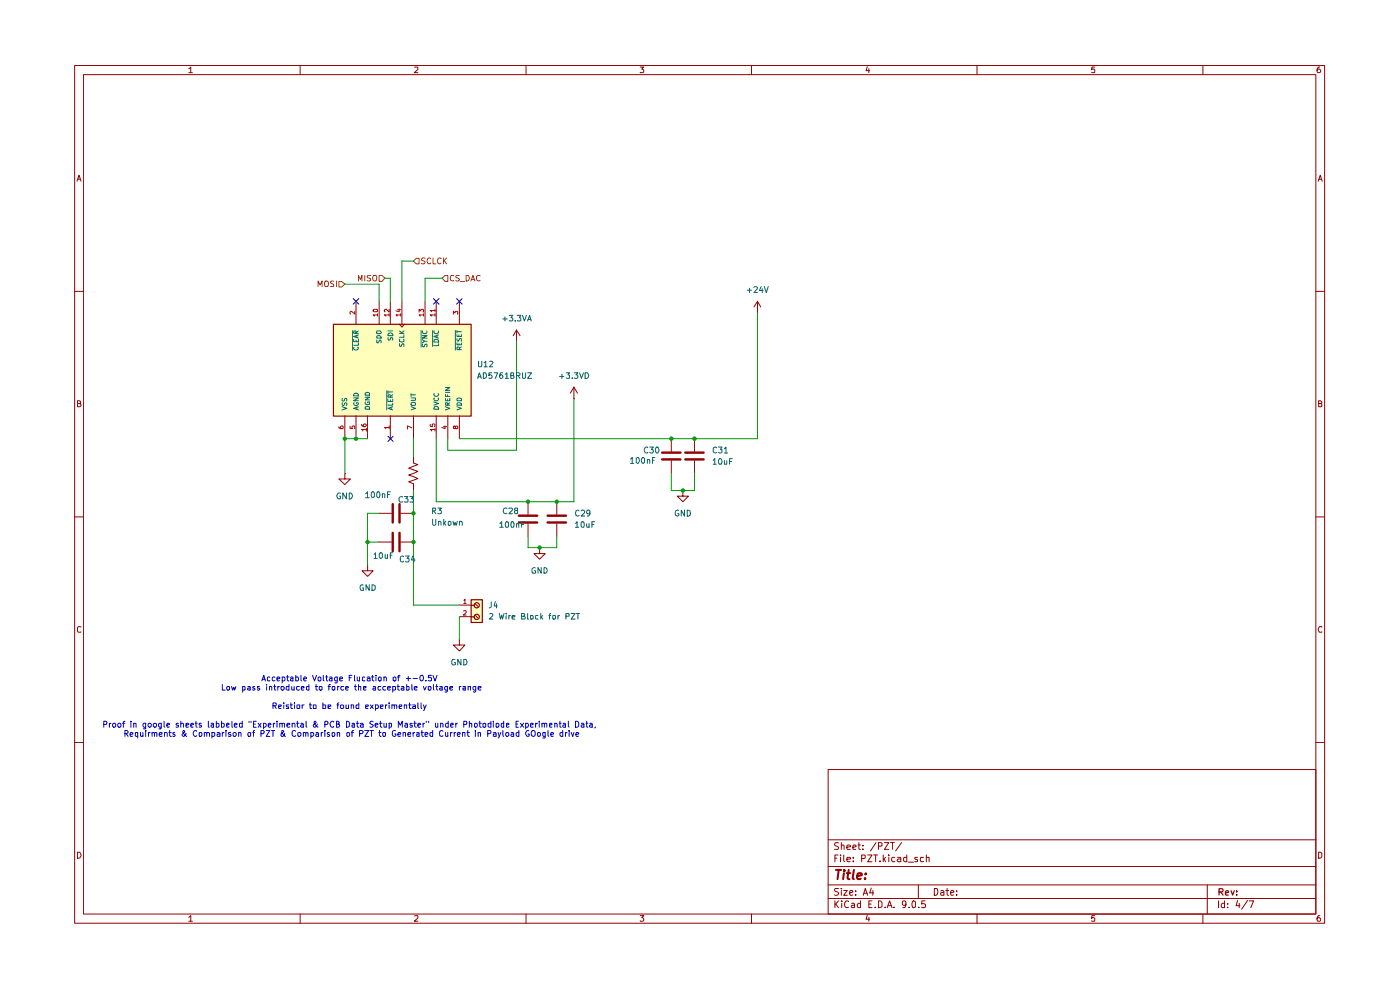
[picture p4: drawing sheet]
(kicad_sch
 (version 20250114)
 (generator "eeschema")
 (generator_version "9.0")
 (paper "A4")
 (lib_symbols
  (symbol "691137710002:691137710002"
   (pin_names
    (offset 1.016)) (exclude_from_sim no) (in_bom yes) (on_board yes)
   (property "Reference" "J" (at -4.88 -0.922 0) (effects (font (size 1.27 1.27)) (justify right bottom)))
   (property "Value" "691137710002" (at -4.83 -2.58 0) (effects (font (size 1.27 1.27)) (justify right bottom)))
   (property "Footprint" "691137710002:691137710002" (at 0 0 0) (effects (font (size 1.27 1.27)) (justify bottom) (hide yes)))
   (property "Datasheet" "" (at 0 0 0) (effects (font (size 1.27 1.27)) (hide yes)))
   (property "Description" "" (at 0 0 0) (effects (font (size 1.27 1.27)) (hide yes)))
   (property "DigiKey_Part_Number" "732-10955-ND" (at 0 0 0) (effects (font (size 1.27 1.27)) (justify bottom) (hide yes)))
   (property "SnapEDA_Link" "https://www.snapeda.com/parts/691137710002/W%25C3%25BCrth+Elektronik+Midcom/view-part/?ref=snap" (at 0 0 0) (effects (font (size 1.27 1.27)) (justify bottom) (hide yes)))
   (property "Description_1" "2 Position Wire to Board Terminal Block Horizontal with Board 0.197 (5.00mm) Through Hole" (at 0 0 0) (effects (font (size 1.27 1.27)) (justify bottom) (hide yes)))
   (property "MF" "Würth Elektronik" (at 0 0 0) (effects (font (size 1.27 1.27)) (justify bottom) (hide yes)))
   (property "Package" "None" (at 0 0 0) (effects (font (size 1.27 1.27)) (justify bottom) (hide yes)))
   (property "Check_prices" "https://www.snapeda.com/parts/691137710002/W%25C3%25BCrth+Elektronik+Midcom/view-part/?ref=eda" (at 0 0 0) (effects (font (size 1.27 1.27)) (justify bottom) (hide yes)))
   (property "MP" "691137710002" (at 0 0 0) (effects (font (size 1.27 1.27)) (justify bottom) (hide yes)))
   (symbol "691137710002_0_0"
    (rectangle (start -3.81 -2.54) (end 1.27 0) (stroke (width 0.254) (type default)) (fill (type background)))
    (circle (center -2.54 -1.27) (radius 0.508) (stroke (width 0.254) (type default)) (fill (type none)))
    (polyline (pts (xy -2.54 -1.778) (xy -2.54 -2.54)) (stroke (width 0.254) (type default)) (fill (type none)))
    (polyline (pts (xy -2.286 -1.016) (xy -2.794 -1.524)) (stroke (width 0.1524) (type default)) (fill (type none)))
    (circle (center 0 -1.27) (radius 0.508) (stroke (width 0.254) (type default)) (fill (type none)))
    (polyline (pts (xy 0 -1.778) (xy 0 -2.54)) (stroke (width 0.254) (type default)) (fill (type none)))
    (polyline (pts (xy 0.254 -1.016) (xy -0.254 -1.524)) (stroke (width 0.1524) (type default)) (fill (type none)))
    (pin passive line (at -2.54 -5.08 90) (length 2.54) (name "~" (effects (font (size 1.016 1.016)))) (number "1" (effects (font (size 1.016 1.016)))))
    (pin passive line (at 0 -5.08 90) (length 2.54) (name "~" (effects (font (size 1.016 1.016)))) (number "2" (effects (font (size 1.016 1.016))))))
   (embedded_fonts no))
  (symbol "AD5761BRUZ:AD5761BRUZ"
   (pin_names
    (offset 1.016)) (exclude_from_sim no) (in_bom yes) (on_board yes)
   (property "Reference" "U" (at -10.1711 15.8923 0) (effects (font (size 1.27 1.27)) (justify left bottom)))
   (property "Value" "AD5761BRUZ" (at -10.1835 -17.8212 0) (effects (font (size 1.27 1.27)) (justify left bottom)))
   (property "Footprint" "AD5761BRUZ:SOP65P640X120-16N" (at 0 0 0) (effects (font (size 1.27 1.27)) (justify bottom) (hide yes)))
   (property "Datasheet" "" (at 0 0 0) (effects (font (size 1.27 1.27)) (hide yes)))
   (property "Description" "" (at 0 0 0) (effects (font (size 1.27 1.27)) (hide yes)))
   (property "MF" "Analog Devices" (at 0 0 0) (effects (font (size 1.27 1.27)) (justify bottom) (hide yes)))
   (property "Description_1" "Multiple Range, 16-Bit, Bipolar, Voltage Output DACs" (at 0 0 0) (effects (font (size 1.27 1.27)) (justify bottom) (hide yes)))
   (property "Package" "TSSOP-16 Analog Devices" (at 0 0 0) (effects (font (size 1.27 1.27)) (justify bottom) (hide yes)))
   (property "Price" "None" (at 0 0 0) (effects (font (size 1.27 1.27)) (justify bottom) (hide yes)))
   (property "Check_prices" "https://www.snapeda.com/parts/AD5761BRUZ/Analog+Devices/view-part/?ref=eda" (at 0 0 0) (effects (font (size 1.27 1.27)) (justify bottom) (hide yes)))
   (property "SnapEDA_Link" "https://www.snapeda.com/parts/AD5761BRUZ/Analog+Devices/view-part/?ref=snap" (at 0 0 0) (effects (font (size 1.27 1.27)) (justify bottom) (hide yes)))
   (property "MP" "AD5761BRUZ" (at 0 0 0) (effects (font (size 1.27 1.27)) (justify bottom) (hide yes)))
   (property "Availability" "In Stock" (at 0 0 0) (effects (font (size 1.27 1.27)) (justify bottom) (hide yes)))
   (property "MANUFACTURER" "Analog Devices" (at 0 0 0) (effects (font (size 1.27 1.27)) (justify bottom) (hide yes)))
   (symbol "AD5761BRUZ_0_0"
    (rectangle (start -10.16 -15.24) (end 10.16 15.24) (stroke (width 0.254) (type default)) (fill (type background)))
    (pin input line (at -15.24 12.7 0) (length 5.08) (name "~{RESET}" (effects (font (size 1.016 1.016)))) (number "3" (effects (font (size 1.016 1.016)))))
    (pin bidirectional line (at -15.24 7.62 0) (length 5.08) (name "~{LDAC}" (effects (font (size 1.016 1.016)))) (number "11" (effects (font (size 1.016 1.016)))))
    (pin input line (at -15.24 5.08 0) (length 5.08) (name "~{SYNC}" (effects (font (size 1.016 1.016)))) (number "13" (effects (font (size 1.016 1.016)))))
    (pin input clock (at -15.24 0 0) (length 5.08) (name "SCLK" (effects (font (size 1.016 1.016)))) (number "14" (effects (font (size 1.016 1.016)))))
    (pin input line (at -15.24 -2.54 0) (length 5.08) (name "SDI" (effects (font (size 1.016 1.016)))) (number "12" (effects (font (size 1.016 1.016)))))
    (pin output line (at -15.24 -5.08 0) (length 5.08) (name "SDO" (effects (font (size 1.016 1.016)))) (number "10" (effects (font (size 1.016 1.016)))))
    (pin input line (at -15.24 -10.16 0) (length 5.08) (name "~{CLEAR}" (effects (font (size 1.016 1.016)))) (number "2" (effects (font (size 1.016 1.016)))))
    (pin power_in line (at 15.24 12.7 180) (length 5.08) (name "VDD" (effects (font (size 1.016 1.016)))) (number "8" (effects (font (size 1.016 1.016)))))
    (pin power_in line (at 15.24 10.16 180) (length 5.08) (name "VREFIN" (effects (font (size 1.016 1.016)))) (number "4" (effects (font (size 1.016 1.016)))))
    (pin power_in line (at 15.24 7.62 180) (length 5.08) (name "DVCC" (effects (font (size 1.016 1.016)))) (number "15" (effects (font (size 1.016 1.016)))))
    (pin output line (at 15.24 2.54 180) (length 5.08) (name "VOUT" (effects (font (size 1.016 1.016)))) (number "7" (effects (font (size 1.016 1.016)))))
    (pin output line (at 15.24 -2.54 180) (length 5.08) (name "~{ALERT}" (effects (font (size 1.016 1.016)))) (number "1" (effects (font (size 1.016 1.016)))))
    (pin power_in line (at 15.24 -7.62 180) (length 5.08) (name "DGND" (effects (font (size 1.016 1.016)))) (number "16" (effects (font (size 1.016 1.016)))))
    (pin power_in line (at 15.24 -10.16 180) (length 5.08) (name "AGND" (effects (font (size 1.016 1.016)))) (number "5" (effects (font (size 1.016 1.016)))))
    (pin power_in line (at 15.24 -12.7 180) (length 5.08) (name "VSS" (effects (font (size 1.016 1.016)))) (number "6" (effects (font (size 1.016 1.016))))))
   (embedded_fonts no))
  (symbol "Device:R_US"
   (pin_numbers (hide yes))
   (pin_names
    (offset 0)) (exclude_from_sim no) (in_bom yes) (on_board yes)
   (property "Reference" "R" (at 2.54 0 90) (effects (font (size 1.27 1.27))))
   (property "Value" "R_US" (at -2.54 0 90) (effects (font (size 1.27 1.27))))
   (property "Footprint" "" (at 1.016 -0.254 90) (effects (font (size 1.27 1.27)) (hide yes)))
   (property "Datasheet" "~" (at 0 0 0) (effects (font (size 1.27 1.27)) (hide yes)))
   (property "Description" "Resistor, US symbol" (at 0 0 0) (effects (font (size 1.27 1.27)) (hide yes)))
   (symbol "R_US_0_1"
    (polyline (pts (xy 0 2.286) (xy 0 2.54)) (stroke (width 0) (type default)) (fill (type none)))
    (polyline (pts (xy 0 2.286) (xy 1.016 1.905) (xy 0 1.524) (xy -1.016 1.143) (xy 0 0.762)) (stroke (width 0) (type default)) (fill (type none)))
    (polyline (pts (xy 0 0.762) (xy 1.016 0.381) (xy 0 0) (xy -1.016 -0.381) (xy 0 -0.762)) (stroke (width 0) (type default)) (fill (type none)))
    (polyline (pts (xy 0 -0.762) (xy 1.016 -1.143) (xy 0 -1.524) (xy -1.016 -1.905) (xy 0 -2.286)) (stroke (width 0) (type default)) (fill (type none)))
    (polyline (pts (xy 0 -2.286) (xy 0 -2.54)) (stroke (width 0) (type default)) (fill (type none))))
   (symbol "R_US_1_1"
    (pin passive line (at 0 3.81 270) (length 1.27) (name "~" (effects (font (size 1.27 1.27)))) (number "1" (effects (font (size 1.27 1.27)))))
    (pin passive line (at 0 -3.81 90) (length 1.27) (name "~" (effects (font (size 1.27 1.27)))) (number "2" (effects (font (size 1.27 1.27))))))
   (embedded_fonts no))
  (symbol "PCM_Capacitor_US_AKL:C_0201"
   (pin_numbers (hide yes))
   (pin_names
    (offset 0.254)) (exclude_from_sim no) (in_bom yes) (on_board yes)
   (property "Reference" "C" (at 0.635 2.54 0) (effects (font (size 1.27 1.27)) (justify left)))
   (property "Value" "C_0201" (at 0.635 -2.54 0) (effects (font (size 1.27 1.27)) (justify left)))
   (property "Footprint" "PCM_Capacitor_SMD_AKL:C_0201_0603Metric" (at 0.9652 -3.81 0) (effects (font (size 1.27 1.27)) (hide yes)))
   (property "Datasheet" "~" (at 0 0 0) (effects (font (size 1.27 1.27)) (hide yes)))
   (property "Description" "SMD 0201 MLCC capacitor, Alternate KiCad Library" (at 0 0 0) (effects (font (size 1.27 1.27)) (hide yes)))
   (symbol "C_0201_0_1"
    (polyline (pts (xy -2.032 0.762) (xy 2.032 0.762)) (stroke (width 0.508) (type default)) (fill (type none)))
    (polyline (pts (xy -2.032 -0.762) (xy 2.032 -0.762)) (stroke (width 0.508) (type default)) (fill (type none))))
   (symbol "C_0201_0_2"
    (polyline (pts (xy -2.54 -2.54) (xy -0.381 -0.381)) (stroke (width 0) (type default)) (fill (type none)))
    (polyline (pts (xy -0.508 -0.508) (xy -1.651 0.635)) (stroke (width 0.508) (type default)) (fill (type none)))
    (polyline (pts (xy -0.508 -0.508) (xy 0.635 -1.651)) (stroke (width 0.508) (type default)) (fill (type none)))
    (polyline (pts (xy 0.381 0.381) (xy 2.54 2.54)) (stroke (width 0) (type default)) (fill (type none)))
    (polyline (pts (xy 0.508 0.508) (xy -0.635 1.651)) (stroke (width 0.508) (type default)) (fill (type none)))
    (polyline (pts (xy 0.508 0.508) (xy 1.651 -0.635)) (stroke (width 0.508) (type default)) (fill (type none))))
   (symbol "C_0201_1_1"
    (pin passive line (at 0 3.81 270) (length 2.794) (name "~" (effects (font (size 1.27 1.27)))) (number "1" (effects (font (size 1.27 1.27)))))
    (pin passive line (at 0 -3.81 90) (length 2.794) (name "~" (effects (font (size 1.27 1.27)))) (number "2" (effects (font (size 1.27 1.27))))))
   (symbol "C_0201_1_2"
    (pin passive line (at -2.54 -2.54 90) (length 0) (name "~" (effects (font (size 1.27 1.27)))) (number "2" (effects (font (size 1.27 1.27)))))
    (pin passive line (at 2.54 2.54 270) (length 0) (name "~" (effects (font (size 1.27 1.27)))) (number "1" (effects (font (size 1.27 1.27))))))
   (embedded_fonts no))
  (symbol "power:+24V"
   (power)
   (pin_numbers (hide yes))
   (pin_names
    (offset 0) (hide yes)) (exclude_from_sim no) (in_bom yes) (on_board yes)
   (property "Reference" "#PWR" (at 0 -3.81 0) (effects (font (size 1.27 1.27)) (hide yes)))
   (property "Value" "+24V" (at 0 3.556 0) (effects (font (size 1.27 1.27))))
   (property "Footprint" "" (at 0 0 0) (effects (font (size 1.27 1.27)) (hide yes)))
   (property "Datasheet" "" (at 0 0 0) (effects (font (size 1.27 1.27)) (hide yes)))
   (property "Description" "Power symbol creates a global label with name \"+24V\"" (at 0 0 0) (effects (font (size 1.27 1.27)) (hide yes)))
   (symbol "+24V_0_1"
    (polyline (pts (xy -0.762 1.27) (xy 0 2.54)) (stroke (width 0) (type default)) (fill (type none)))
    (polyline (pts (xy 0 2.54) (xy 0.762 1.27)) (stroke (width 0) (type default)) (fill (type none)))
    (polyline (pts (xy 0 0) (xy 0 2.54)) (stroke (width 0) (type default)) (fill (type none))))
   (symbol "+24V_1_1"
    (pin power_in line (at 0 0 90) (length 0) (name "~" (effects (font (size 1.27 1.27)))) (number "1" (effects (font (size 1.27 1.27))))))
   (embedded_fonts no))
  (symbol "power:+3.3VA"
   (power)
   (pin_numbers (hide yes))
   (pin_names
    (offset 0) (hide yes)) (exclude_from_sim no) (in_bom yes) (on_board yes)
   (property "Reference" "#PWR" (at 0 -3.81 0) (effects (font (size 1.27 1.27)) (hide yes)))
   (property "Value" "+3.3VA" (at 0 3.556 0) (effects (font (size 1.27 1.27))))
   (property "Footprint" "" (at 0 0 0) (effects (font (size 1.27 1.27)) (hide yes)))
   (property "Datasheet" "" (at 0 0 0) (effects (font (size 1.27 1.27)) (hide yes)))
   (property "Description" "Power symbol creates a global label with name \"+3.3VA\"" (at 0 0 0) (effects (font (size 1.27 1.27)) (hide yes)))
   (symbol "+3.3VA_0_1"
    (polyline (pts (xy -0.762 1.27) (xy 0 2.54)) (stroke (width 0) (type default)) (fill (type none)))
    (polyline (pts (xy 0 2.54) (xy 0.762 1.27)) (stroke (width 0) (type default)) (fill (type none)))
    (polyline (pts (xy 0 0) (xy 0 2.54)) (stroke (width 0) (type default)) (fill (type none))))
   (symbol "+3.3VA_1_1"
    (pin power_in line (at 0 0 90) (length 0) (name "~" (effects (font (size 1.27 1.27)))) (number "1" (effects (font (size 1.27 1.27))))))
   (embedded_fonts no))
  (symbol "power:GND"
   (power)
   (pin_numbers (hide yes))
   (pin_names
    (offset 0) (hide yes)) (exclude_from_sim no) (in_bom yes) (on_board yes)
   (property "Reference" "#PWR" (at 0 -6.35 0) (effects (font (size 1.27 1.27)) (hide yes)))
   (property "Value" "GND" (at 0 -3.81 0) (effects (font (size 1.27 1.27))))
   (property "Footprint" "" (at 0 0 0) (effects (font (size 1.27 1.27)) (hide yes)))
   (property "Datasheet" "" (at 0 0 0) (effects (font (size 1.27 1.27)) (hide yes)))
   (property "Description" "Power symbol creates a global label with name \"GND\" , ground" (at 0 0 0) (effects (font (size 1.27 1.27)) (hide yes)))
   (symbol "GND_0_1"
    (polyline (pts (xy 0 0) (xy 0 -1.27) (xy 1.27 -1.27) (xy 0 -2.54) (xy -1.27 -1.27) (xy 0 -1.27)) (stroke (width 0) (type default)) (fill (type none))))
   (symbol "GND_1_1"
    (pin power_in line (at 0 0 270) (length 0) (name "~" (effects (font (size 1.27 1.27)))) (number "1" (effects (font (size 1.27 1.27))))))
   (embedded_fonts no)))
 (text "Acceptable Voltage Flucation of +-0.5V \nLow pass introduced to force the acceptable voltage range\n\nReistior to be found experimentally \n\nProof in google sheets labbeled \"Experimental & PCB Data Setup Master\" under Photodiode Experimental Data, \nRequirments & Comparison of PZT & Comparison of PZT to Generated Current in Payload GOogle drive"
  (exclude_from_sim no)
  (at 71.374 152.146 0)
  (effects (font (size 1.27 1.27))))
 (junction
  (at 144.78 104.14)
  (diameter 0)
  (color 0 0 0 0))
 (junction
  (at 74.93 115.57)
  (diameter 0)
  (color 0 0 0 0))
 (junction
  (at 147.32 92.71)
  (diameter 0)
  (color 0 0 0 0))
 (junction
  (at 116.84 106.68)
  (diameter 0)
  (color 0 0 0 0))
 (junction
  (at 69.85 92.71)
  (diameter 0)
  (color 0 0 0 0))
 (junction
  (at 85.09 115.57)
  (diameter 0)
  (color 0 0 0 0))
 (junction
  (at 85.09 109.22)
  (diameter 0)
  (color 0 0 0 0))
 (junction
  (at 72.39 92.71)
  (diameter 0)
  (color 0 0 0 0))
 (junction
  (at 110.49 106.68)
  (diameter 0)
  (color 0 0 0 0))
 (junction
  (at 113.03 116.84)
  (diameter 0)
  (color 0 0 0 0))
 (junction
  (at 142.24 92.71)
  (diameter 0)
  (color 0 0 0 0))
 (no_connect
  (at 95.25 62.23))
 (no_connect
  (at 90.17 62.23))
 (no_connect
  (at 72.39 62.23))
 (no_connect
  (at 80.01 92.71))
 (wire
  (pts (xy 77.47 58.42) (xy 77.47 62.23))
  (stroke (width 0) (type default)))
 (wire
  (pts (xy 116.84 114.3) (xy 116.84 116.84))
  (stroke (width 0) (type default)))
 (wire
  (pts (xy 85.09 129.54) (xy 95.25 129.54))
  (stroke (width 0) (type default)))
 (wire
  (pts (xy 69.85 92.71) (xy 72.39 92.71))
  (stroke (width 0) (type default)))
 (wire
  (pts (xy 142.24 104.14) (xy 144.78 104.14))
  (stroke (width 0) (type default)))
 (wire
  (pts (xy 92.71 95.25) (xy 107.95 95.25))
  (stroke (width 0) (type default)))
 (wire
  (pts (xy 120.65 106.68) (xy 120.65 83.82))
  (stroke (width 0) (type default)))
 (wire
  (pts (xy 74.93 109.22) (xy 74.93 115.57))
  (stroke (width 0) (type default)))
 (wire
  (pts (xy 142.24 100.33) (xy 142.24 104.14))
  (stroke (width 0) (type default)))
 (wire
  (pts (xy 85.09 115.57) (xy 85.09 129.54))
  (stroke (width 0) (type default)))
 (wire
  (pts (xy 147.32 104.14) (xy 144.78 104.14))
  (stroke (width 0) (type default)))
 (wire
  (pts (xy 116.84 106.68) (xy 120.65 106.68))
  (stroke (width 0) (type default)))
 (wire
  (pts (xy 85.09 104.14) (xy 85.09 109.22))
  (stroke (width 0) (type default)))
 (wire
  (pts (xy 69.85 92.71) (xy 69.85 100.33))
  (stroke (width 0) (type default)))
 (wire
  (pts (xy 74.93 120.65) (xy 74.93 115.57))
  (stroke (width 0) (type default)))
 (wire
  (pts (xy 113.03 116.84) (xy 110.49 116.84))
  (stroke (width 0) (type default)))
 (wire
  (pts (xy 142.24 92.71) (xy 147.32 92.71))
  (stroke (width 0) (type default)))
 (wire
  (pts (xy 80.01 62.23) (xy 80.01 57.15))
  (stroke (width 0) (type default)))
 (wire
  (pts (xy 87.63 57.15) (xy 91.44 57.15))
  (stroke (width 0) (type default)))
 (wire
  (pts (xy 69.85 58.42) (xy 77.47 58.42))
  (stroke (width 0) (type default)))
 (wire
  (pts (xy 95.25 132.08) (xy 95.25 137.16))
  (stroke (width 0) (type default)))
 (wire
  (pts (xy 72.39 92.71) (xy 74.93 92.71))
  (stroke (width 0) (type default)))
 (wire
  (pts (xy 90.17 92.71) (xy 90.17 106.68))
  (stroke (width 0) (type default)))
 (wire
  (pts (xy 116.84 116.84) (xy 113.03 116.84))
  (stroke (width 0) (type default)))
 (wire
  (pts (xy 110.49 114.3) (xy 110.49 116.84))
  (stroke (width 0) (type default)))
 (wire
  (pts (xy 78.74 57.15) (xy 80.01 57.15))
  (stroke (width 0) (type default)))
 (wire
  (pts (xy 92.71 95.25) (xy 92.71 92.71))
  (stroke (width 0) (type default)))
 (wire
  (pts (xy 110.49 106.68) (xy 116.84 106.68))
  (stroke (width 0) (type default)))
 (wire
  (pts (xy 147.32 92.71) (xy 161.29 92.71))
  (stroke (width 0) (type default)))
 (wire
  (pts (xy 161.29 92.71) (xy 161.29 64.77))
  (stroke (width 0) (type default)))
 (wire
  (pts (xy 147.32 100.33) (xy 147.32 104.14))
  (stroke (width 0) (type default)))
 (wire
  (pts (xy 85.09 53.34) (xy 82.55 53.34))
  (stroke (width 0) (type default)))
 (wire
  (pts (xy 85.09 109.22) (xy 85.09 115.57))
  (stroke (width 0) (type default)))
 (wire
  (pts (xy 107.95 71.12) (xy 107.95 95.25))
  (stroke (width 0) (type default)))
 (wire
  (pts (xy 85.09 92.71) (xy 85.09 96.52))
  (stroke (width 0) (type default)))
 (wire
  (pts (xy 87.63 57.15) (xy 87.63 62.23))
  (stroke (width 0) (type default)))
 (wire
  (pts (xy 90.17 106.68) (xy 110.49 106.68))
  (stroke (width 0) (type default)))
 (wire
  (pts (xy 82.55 53.34) (xy 82.55 62.23))
  (stroke (width 0) (type default)))
 (wire
  (pts (xy 95.25 92.71) (xy 142.24 92.71))
  (stroke (width 0) (type default)))
 (wire
  (pts (xy 77.47 109.22) (xy 74.93 109.22))
  (stroke (width 0) (type default)))
 (wire
  (pts (xy 77.47 115.57) (xy 74.93 115.57))
  (stroke (width 0) (type default)))
 (hierarchical_label "CS_DAC"
  (shape input)
  (at 91.44 57.15 0)
  (effects (font (size 1.27 1.27)) (justify left)))
 (hierarchical_label "MISO"
  (shape input)
  (at 78.74 57.15 180)
  (effects (font (size 1.27 1.27)) (justify right)))
 (hierarchical_label "SCLCK"
  (shape input)
  (at 85.09 53.34 0)
  (effects (font (size 1.27 1.27)) (justify left)))
 (hierarchical_label "MOSI"
  (shape input)
  (at 69.85 58.42 180)
  (effects (font (size 1.27 1.27)) (justify right)))
 (symbol
  (lib_id "PCM_Capacitor_US_AKL:C_0201")
  (at 142.24 96.52 180)
  (unit 1)
  (exclude_from_sim no)
  (in_bom yes)
  (on_board yes)
  (dnp no)
  (property "Reference" "C30" (at 135.89 95.25 0) (effects (font (size 1.27 1.27)) (justify right)))
  (property "Value" "100nF" (at 132.842 97.536 0) (effects (font (size 1.27 1.27)) (justify right)))
  (property "Footprint" "Capacitor_SMD:C_0805_2012Metric_Pad1.18x1.45mm_HandSolder" (at 141.2748 92.71 0) (effects (font (size 1.27 1.27)) (hide yes)))
  (property "Datasheet" "~" (at 142.24 96.52 0) (effects (font (size 1.27 1.27)) (hide yes)))
  (property "Description" "SMD 0201 MLCC capacitor, Alternate KiCad Library" (at 142.24 96.52 0) (effects (font (size 1.27 1.27)) (hide yes)))
  (pin "2")
  (pin "1"))
 (symbol
  (lib_id "power:GND")
  (at 113.03 116.84 0)
  (unit 1)
  (exclude_from_sim no)
  (in_bom yes)
  (on_board yes)
  (dnp no)
  (fields_autoplaced yes)
  (property "Reference" "#PWR057" (at 113.03 123.19 0) (effects (font (size 1.27 1.27)) (hide yes)))
  (property "Value" "GND" (at 113.03 121.92 0) (effects (font (size 1.27 1.27))))
  (property "Footprint" "" (at 113.03 116.84 0) (effects (font (size 1.27 1.27)) (hide yes)))
  (property "Datasheet" "" (at 113.03 116.84 0) (effects (font (size 1.27 1.27)) (hide yes)))
  (property "Description" "Power symbol creates a global label with name \"GND\" , ground" (at 113.03 116.84 0) (effects (font (size 1.27 1.27)) (hide yes)))
  (pin "1"))
 (symbol
  (lib_id "PCM_Capacitor_US_AKL:C_0201")
  (at 147.32 96.52 180)
  (unit 1)
  (exclude_from_sim no)
  (in_bom yes)
  (on_board yes)
  (dnp no)
  (fields_autoplaced yes)
  (property "Reference" "C31" (at 151.13 95.2499 0) (effects (font (size 1.27 1.27)) (justify right)))
  (property "Value" "10uF" (at 151.13 97.7899 0) (effects (font (size 1.27 1.27)) (justify right)))
  (property "Footprint" "Capacitor_SMD:C_0805_2012Metric_Pad1.18x1.45mm_HandSolder" (at 146.3548 92.71 0) (effects (font (size 1.27 1.27)) (hide yes)))
  (property "Datasheet" "~" (at 147.32 96.52 0) (effects (font (size 1.27 1.27)) (hide yes)))
  (property "Description" "SMD 0201 MLCC capacitor, Alternate KiCad Library" (at 147.32 96.52 0) (effects (font (size 1.27 1.27)) (hide yes)))
  (pin "2")
  (pin "1"))
 (symbol
  (lib_id "power:GND")
  (at 144.78 104.14 0)
  (unit 1)
  (exclude_from_sim no)
  (in_bom yes)
  (on_board yes)
  (dnp no)
  (fields_autoplaced yes)
  (property "Reference" "#PWR059" (at 144.78 110.49 0) (effects (font (size 1.27 1.27)) (hide yes)))
  (property "Value" "GND" (at 144.78 109.22 0) (effects (font (size 1.27 1.27))))
  (property "Footprint" "" (at 144.78 104.14 0) (effects (font (size 1.27 1.27)) (hide yes)))
  (property "Datasheet" "" (at 144.78 104.14 0) (effects (font (size 1.27 1.27)) (hide yes)))
  (property "Description" "Power symbol creates a global label with name \"GND\" , ground" (at 144.78 104.14 0) (effects (font (size 1.27 1.27)) (hide yes)))
  (pin "1"))
 (symbol
  (lib_id "power:GND")
  (at 74.93 120.65 0)
  (unit 1)
  (exclude_from_sim no)
  (in_bom yes)
  (on_board yes)
  (dnp no)
  (fields_autoplaced yes)
  (property "Reference" "#PWR054" (at 74.93 127 0) (effects (font (size 1.27 1.27)) (hide yes)))
  (property "Value" "GND" (at 74.93 125.73 0) (effects (font (size 1.27 1.27))))
  (property "Footprint" "" (at 74.93 120.65 0) (effects (font (size 1.27 1.27)) (hide yes)))
  (property "Datasheet" "" (at 74.93 120.65 0) (effects (font (size 1.27 1.27)) (hide yes)))
  (property "Description" "Power symbol creates a global label with name \"GND\" , ground" (at 74.93 120.65 0) (effects (font (size 1.27 1.27)) (hide yes)))
  (pin "1"))
 (symbol
  (lib_id "PCM_Capacitor_US_AKL:C_0201")
  (at 116.84 110.49 180)
  (unit 1)
  (exclude_from_sim no)
  (in_bom yes)
  (on_board yes)
  (dnp no)
  (fields_autoplaced yes)
  (property "Reference" "C29" (at 120.65 109.2199 0) (effects (font (size 1.27 1.27)) (justify right)))
  (property "Value" "10uF" (at 120.65 111.7599 0) (effects (font (size 1.27 1.27)) (justify right)))
  (property "Footprint" "Capacitor_SMD:C_0805_2012Metric_Pad1.18x1.45mm_HandSolder" (at 115.8748 106.68 0) (effects (font (size 1.27 1.27)) (hide yes)))
  (property "Datasheet" "~" (at 116.84 110.49 0) (effects (font (size 1.27 1.27)) (hide yes)))
  (property "Description" "SMD 0201 MLCC capacitor, Alternate KiCad Library" (at 116.84 110.49 0) (effects (font (size 1.27 1.27)) (hide yes)))
  (pin "2")
  (pin "1"))
 (symbol
  (lib_id "power:GND")
  (at 95.25 137.16 0)
  (unit 1)
  (exclude_from_sim no)
  (in_bom yes)
  (on_board yes)
  (dnp no)
  (fields_autoplaced yes)
  (property "Reference" "#PWR010" (at 95.25 143.51 0) (effects (font (size 1.27 1.27)) (hide yes)))
  (property "Value" "GND" (at 95.25 142.24 0) (effects (font (size 1.27 1.27))))
  (property "Footprint" "" (at 95.25 137.16 0) (effects (font (size 1.27 1.27)) (hide yes)))
  (property "Datasheet" "" (at 95.25 137.16 0) (effects (font (size 1.27 1.27)) (hide yes)))
  (property "Description" "Power symbol creates a global label with name \"GND\" , ground" (at 95.25 137.16 0) (effects (font (size 1.27 1.27)) (hide yes)))
  (pin "1"))
 (symbol
  (lib_id "AD5761BRUZ:AD5761BRUZ")
  (at 82.55 77.47 270)
  (unit 1)
  (exclude_from_sim no)
  (in_bom yes)
  (on_board yes)
  (dnp no)
  (fields_autoplaced yes)
  (property "Reference" "U12" (at 99.06 76.1999 90) (effects (font (size 1.27 1.27)) (justify left)))
  (property "Value" "AD5761BRUZ" (at 99.06 78.7399 90) (effects (font (size 1.27 1.27)) (justify left)))
  (property "Footprint" "AD5761BRUZ:SOP65P640X120-16N" (at 82.55 77.47 0) (effects (font (size 1.27 1.27)) (justify bottom) (hide yes)))
  (property "Datasheet" "https://www.analog.com/media/en/technical-documentation/data-sheets/AD5761_5721.pdf" (at 82.55 77.47 0) (effects (font (size 1.27 1.27)) (hide yes)))
  (property "Description" "" (at 82.55 77.47 0) (effects (font (size 1.27 1.27)) (hide yes)))
  (property "MF" "Analog Devices" (at 82.55 77.47 0) (effects (font (size 1.27 1.27)) (justify bottom) (hide yes)))
  (property "Description_1" "Multiple Range, 16-Bit, Bipolar, Voltage Output DACs" (at 82.55 77.47 0) (effects (font (size 1.27 1.27)) (justify bottom) (hide yes)))
  (property "Package" "TSSOP-16 Analog Devices" (at 82.55 77.47 0) (effects (font (size 1.27 1.27)) (justify bottom) (hide yes)))
  (property "Price" "None" (at 82.55 77.47 0) (effects (font (size 1.27 1.27)) (justify bottom) (hide yes)))
  (property "Check_prices" "https://www.snapeda.com/parts/AD5761BRUZ/Analog+Devices/view-part/?ref=eda" (at 82.55 77.47 0) (effects (font (size 1.27 1.27)) (justify bottom) (hide yes)))
  (property "SnapEDA_Link" "https://www.snapeda.com/parts/AD5761BRUZ/Analog+Devices/view-part/?ref=snap" (at 82.55 77.47 0) (effects (font (size 1.27 1.27)) (justify bottom) (hide yes)))
  (property "MP" "AD5761BRUZ" (at 82.55 77.47 0) (effects (font (size 1.27 1.27)) (justify bottom) (hide yes)))
  (property "Availability" "In Stock" (at 82.55 77.47 0) (effects (font (size 1.27 1.27)) (justify bottom) (hide yes)))
  (property "MANUFACTURER" "Analog Devices" (at 82.55 77.47 0) (effects (font (size 1.27 1.27)) (justify bottom) (hide yes)))
  (pin "4")
  (pin "8")
  (pin "1")
  (pin "7")
  (pin "2")
  (pin "3")
  (pin "11")
  (pin "15")
  (pin "13")
  (pin "12")
  (pin "10")
  (pin "14")
  (pin "16")
  (pin "5")
  (pin "6"))
 (symbol
  (lib_id "PCM_Capacitor_US_AKL:C_0201")
  (at 81.28 109.22 90)
  (unit 1)
  (exclude_from_sim no)
  (in_bom yes)
  (on_board yes)
  (dnp no)
  (property "Reference" "C33" (at 81.534 106.172 90) (effects (font (size 1.27 1.27)) (justify right)))
  (property "Value" "100nF" (at 74.168 105.156 90) (effects (font (size 1.27 1.27)) (justify right)))
  (property "Footprint" "Capacitor_SMD:C_0805_2012Metric_Pad1.18x1.45mm_HandSolder" (at 85.09 108.2548 0) (effects (font (size 1.27 1.27)) (hide yes)))
  (property "Datasheet" "~" (at 81.28 109.22 0) (effects (font (size 1.27 1.27)) (hide yes)))
  (property "Description" "SMD 0201 MLCC capacitor, Alternate KiCad Library" (at 81.28 109.22 0) (effects (font (size 1.27 1.27)) (hide yes)))
  (pin "2")
  (pin "1"))
 (symbol
  (lib_id "Device:R_US")
  (at 85.09 100.33 0)
  (unit 1)
  (exclude_from_sim no)
  (in_bom yes)
  (on_board yes)
  (dnp no)
  (property "Reference" "R3" (at 88.9 108.712 0) (effects (font (size 1.27 1.27)) (justify left)))
  (property "Value" "Unkown" (at 88.9 111.252 0) (effects (font (size 1.27 1.27)) (justify left)))
  (property "Footprint" "Resistor_SMD:R_0805_2012Metric_Pad1.20x1.40mm_HandSolder" (at 86.106 100.584 90) (effects (font (size 1.27 1.27)) (hide yes)))
  (property "Datasheet" "~" (at 85.09 100.33 0) (effects (font (size 1.27 1.27)) (hide yes)))
  (property "Description" "Resistor, US symbol" (at 85.09 100.33 0) (effects (font (size 1.27 1.27)) (hide yes)))
  (pin "2")
  (pin "1"))
 (symbol
  (lib_id "PCM_Capacitor_US_AKL:C_0201")
  (at 110.49 110.49 180)
  (unit 1)
  (exclude_from_sim no)
  (in_bom yes)
  (on_board yes)
  (dnp no)
  (property "Reference" "C28" (at 104.648 108.712 0) (effects (font (size 1.27 1.27)) (justify right)))
  (property "Value" "100nF" (at 103.886 111.76 0) (effects (font (size 1.27 1.27)) (justify right)))
  (property "Footprint" "Capacitor_SMD:C_0805_2012Metric_Pad1.18x1.45mm_HandSolder" (at 109.5248 106.68 0) (effects (font (size 1.27 1.27)) (hide yes)))
  (property "Datasheet" "~" (at 110.49 110.49 0) (effects (font (size 1.27 1.27)) (hide yes)))
  (property "Description" "SMD 0201 MLCC capacitor, Alternate KiCad Library" (at 110.49 110.49 0) (effects (font (size 1.27 1.27)) (hide yes)))
  (pin "2")
  (pin "1"))
 (symbol
  (lib_id "power:GND")
  (at 69.85 100.33 0)
  (unit 1)
  (exclude_from_sim no)
  (in_bom yes)
  (on_board yes)
  (dnp no)
  (fields_autoplaced yes)
  (property "Reference" "#PWR02" (at 69.85 106.68 0) (effects (font (size 1.27 1.27)) (hide yes)))
  (property "Value" "GND" (at 69.85 105.41 0) (effects (font (size 1.27 1.27))))
  (property "Footprint" "" (at 69.85 100.33 0) (effects (font (size 1.27 1.27)) (hide yes)))
  (property "Datasheet" "" (at 69.85 100.33 0) (effects (font (size 1.27 1.27)) (hide yes)))
  (property "Description" "Power symbol creates a global label with name \"GND\" , ground" (at 69.85 100.33 0) (effects (font (size 1.27 1.27)) (hide yes)))
  (pin "1"))
 (symbol
  (lib_id "691137710002:691137710002")
  (at 100.33 132.08 270)
  (unit 1)
  (exclude_from_sim no)
  (in_bom yes)
  (on_board yes)
  (dnp no)
  (property "Reference" "J4" (at 101.6 129.5399 90) (effects (font (size 1.27 1.27)) (justify left)))
  (property "Value" "2 Wire Block for PZT" (at 101.6 132.08 90) (effects (font (size 1.27 1.27)) (justify left)))
  (property "Footprint" "691137710002:691137710002" (at 100.33 132.08 0) (effects (font (size 1.27 1.27)) (justify bottom) (hide yes)))
  (property "Datasheet" "https://thin01mstroc282prod.dxcloud.episerver.net/globalassets/items/p/pa/pa2/pa25few/ctn014120-s01.pdf?v=0116015302?v=2026-01-16-13-53-02" (at 100.33 132.08 0) (effects (font (size 1.27 1.27)) (hide yes)))
  (property "Description" "" (at 100.33 132.08 0) (effects (font (size 1.27 1.27)) (hide yes)))
  (property "DigiKey_Part_Number" "732-10955-ND" (at 100.33 132.08 0) (effects (font (size 1.27 1.27)) (justify bottom) (hide yes)))
  (property "SnapEDA_Link" "https://www.snapeda.com/parts/691137710002/W%25C3%25BCrth+Elektronik+Midcom/view-part/?ref=snap" (at 100.33 132.08 0) (effects (font (size 1.27 1.27)) (justify bottom) (hide yes)))
  (property "Description_1" "2 Position Wire to Board Terminal Block Horizontal with Board 0.197 (5.00mm) Through Hole" (at 100.33 132.08 0) (effects (font (size 1.27 1.27)) (justify bottom) (hide yes)))
  (property "MF" "Würth Elektronik" (at 100.33 132.08 0) (effects (font (size 1.27 1.27)) (justify bottom) (hide yes)))
  (property "Package" "None" (at 100.33 132.08 0) (effects (font (size 1.27 1.27)) (justify bottom) (hide yes)))
  (property "Check_prices" "https://www.snapeda.com/parts/691137710002/W%25C3%25BCrth+Elektronik+Midcom/view-part/?ref=eda" (at 100.33 132.08 0) (effects (font (size 1.27 1.27)) (justify bottom) (hide yes)))
  (property "MP" "691137710002" (at 100.33 132.08 0) (effects (font (size 1.27 1.27)) (justify bottom) (hide yes)))
  (pin "2")
  (pin "1"))
 (symbol
  (lib_id "power:+3.3VA")
  (at 107.95 71.12 0)
  (unit 1)
  (exclude_from_sim no)
  (in_bom yes)
  (on_board yes)
  (dnp no)
  (property "Reference" "#PWR012" (at 107.95 74.93 0) (effects (font (size 1.27 1.27)) (hide yes)))
  (property "Value" "+3.3VA" (at 107.95 66.04 0) (effects (font (size 1.27 1.27))))
  (property "Footprint" "" (at 107.95 71.12 0) (effects (font (size 1.27 1.27)) (hide yes)))
  (property "Datasheet" "" (at 107.95 71.12 0) (effects (font (size 1.27 1.27)) (hide yes)))
  (property "Description" "Power symbol creates a global label with name \"+3.3VA\"" (at 107.95 71.12 0) (effects (font (size 1.27 1.27)) (hide yes)))
  (pin "1"))
 (symbol
  (lib_id "PCM_Capacitor_US_AKL:C_0201")
  (at 81.28 115.57 90)
  (unit 1)
  (exclude_from_sim no)
  (in_bom yes)
  (on_board yes)
  (dnp no)
  (property "Reference" "C34" (at 81.788 119.38 90) (effects (font (size 1.27 1.27)) (justify right)))
  (property "Value" "10uF" (at 75.946 118.618 90) (effects (font (size 1.27 1.27)) (justify right)))
  (property "Footprint" "Capacitor_SMD:C_0805_2012Metric_Pad1.18x1.45mm_HandSolder" (at 85.09 114.6048 0) (effects (font (size 1.27 1.27)) (hide yes)))
  (property "Datasheet" "~" (at 81.28 115.57 0) (effects (font (size 1.27 1.27)) (hide yes)))
  (property "Description" "SMD 0201 MLCC capacitor, Alternate KiCad Library" (at 81.28 115.57 0) (effects (font (size 1.27 1.27)) (hide yes)))
  (pin "2")
  (pin "1"))
 (symbol
  (lib_id "power:+3.3VA")
  (at 120.65 83.82 0)
  (unit 1)
  (exclude_from_sim no)
  (in_bom yes)
  (on_board yes)
  (dnp no)
  (property "Reference" "#PWR058" (at 120.65 87.63 0) (effects (font (size 1.27 1.27)) (hide yes)))
  (property "Value" "+3.3VD" (at 120.65 78.74 0) (effects (font (size 1.27 1.27))))
  (property "Footprint" "" (at 120.65 83.82 0) (effects (font (size 1.27 1.27)) (hide yes)))
  (property "Datasheet" "" (at 120.65 83.82 0) (effects (font (size 1.27 1.27)) (hide yes)))
  (property "Description" "Power symbol creates a global label with name \"+3.3VA\"" (at 120.65 83.82 0) (effects (font (size 1.27 1.27)) (hide yes)))
  (pin "1"))
 (symbol
  (lib_id "power:+24V")
  (at 161.29 64.77 0)
  (unit 1)
  (exclude_from_sim no)
  (in_bom yes)
  (on_board yes)
  (dnp no)
  (fields_autoplaced yes)
  (property "Reference" "#PWR052" (at 161.29 68.58 0) (effects (font (size 1.27 1.27)) (hide yes)))
  (property "Value" "+24V" (at 161.29 59.69 0) (effects (font (size 1.27 1.27))))
  (property "Footprint" "" (at 161.29 64.77 0) (effects (font (size 1.27 1.27)) (hide yes)))
  (property "Datasheet" "" (at 161.29 64.77 0) (effects (font (size 1.27 1.27)) (hide yes)))
  (property "Description" "Power symbol creates a global label with name \"+24V\"" (at 161.29 64.77 0) (effects (font (size 1.27 1.27)) (hide yes)))
  (pin "1")))
